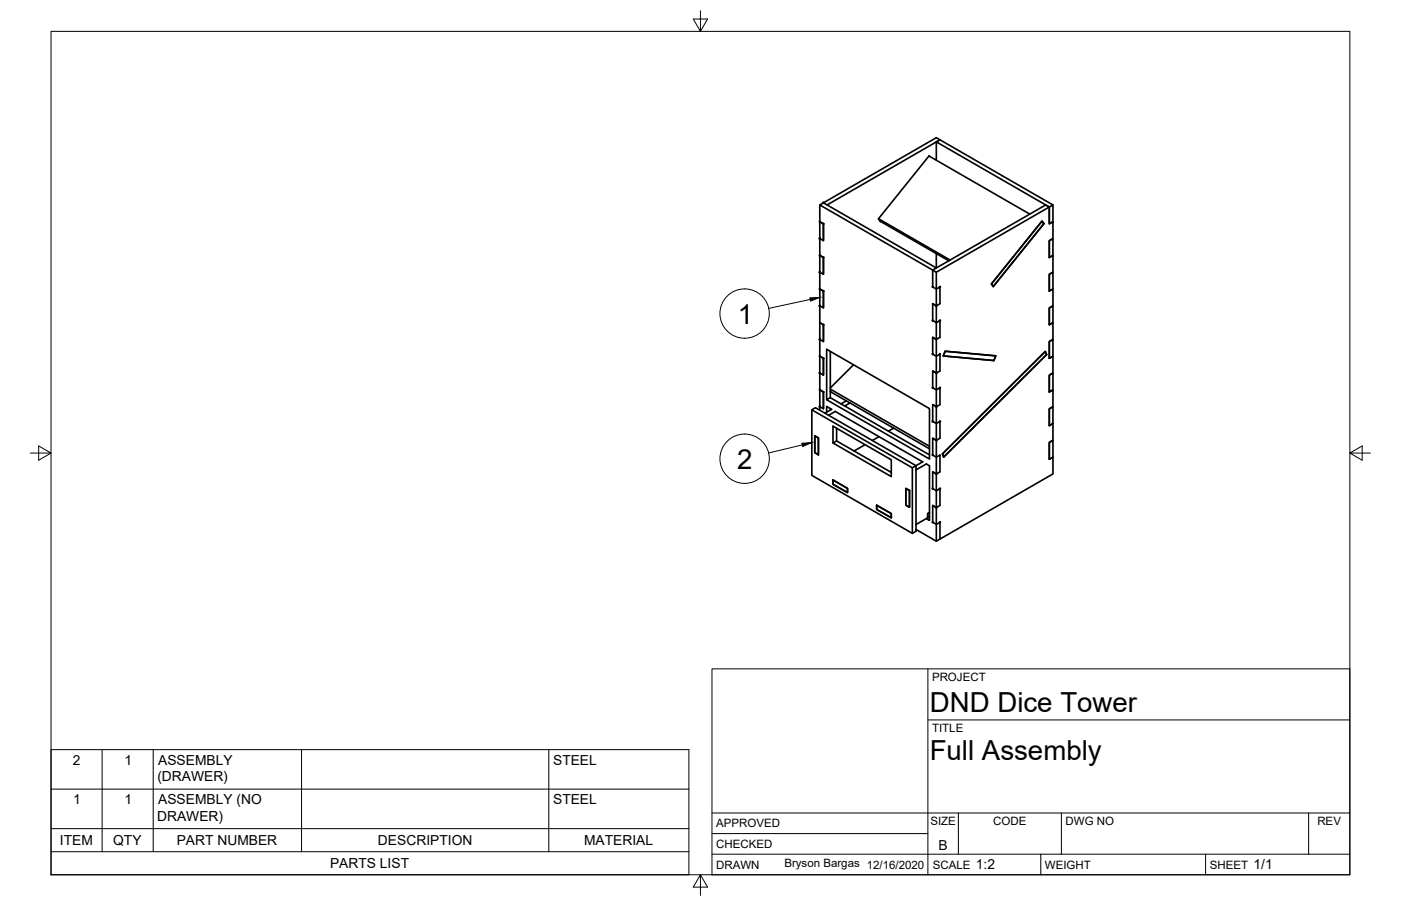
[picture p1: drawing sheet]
<svg xmlns="http://www.w3.org/2000/svg" width="432mm" height="279mm" viewBox="0 0 432 279" stroke-linecap="round" stroke-linejoin="round" font-family="sans-serif">
<!-- layer: Visible -->
<g fill="none" stroke="#000" stroke-width=".51">
<path d="M286.3 48.1l31.1 17.9M286.4 48.2l-15.7 19.3 .6 .8M288.6 43.8l34.8 20 1.1-.6v5.2l-1.1 .6v-5.2v5.2l1.1-.6v5.2l-1.1 .6v5.2l1.1-.6v5.1l-1.1 .7v5.2l1.1-.7v5.2l-1.1 .7v5.1l1.1-.6v5.2l-1.1 .6v5.2l1.1-.6v5.1l-1.1 .7v5.2l1.1-.7v5.2l-1.1 .7v5.2l1.1-.7v5.2l-1.1 .6v5.2l1.1-.6v5.2l-34.8 20M288.6 49.4v-5.6l1.1-.7 34.8 20.1M252.7 73.6v-5.2l1.1 .6v5.2M252.7 63.2l1.1-.7 34.8 20.1-1.1 .7zM252.7 63.2v5.2l1.1 .6v5.2l-1.1-.6M252.7 73.6v5.2l1.1 .6v5.2l-1.1-.7M253.8 62.5l34.8-20 1.1 .6-34.8 20.1M270.8 67.5l22 12.7M271.2 68.2l21.2 12.2M271.3 68.3h.1"/>
<path d="M288.6 78.2v4.5M321.1 68.2l.6 .8-15.6 19.3-.5-.8zM321.6 68.9l-.4-.7-15.7 19.4 .6 .8 15.7-19.4M323.4 74.2l1.1-.6v5.2l-1.1 .6zM252.7 94.3v-5.2l1.1 .7v5.2M252.7 83.9v-5.1l1.1 .6v5.2M252.7 83.9v5.2l1.1 .7v5.2l-1.1-.7M252.7 94.3v5.2l1.1 .6v5.2l-1.1-.6v5.2l1.1 .6v5.2l-1.1-.7M287.5 93.7l1.1 .6v10.4M288.6 94.3v-10.4l-1.1-.6v5.2l1.1 .6 1.1-.6v5.2l-1.1 .6-1.1-.6v5.1l1.1 .7 1.1-.7v5.2l-1.1 .7-1.1-.7v5.2l1.1 .7 1.1-.7v5.2l-1.1 .6-1.1-.6v5.2l1.1 .6 1.1-.6v5.2l-1.1 .6-1.1-.6v5.2l1.1 .6 1.1-.6v5.1l-1.1 .7-1.1-.7v5.2l1.1 .7 1.1-.7v5.2l-1.1 .7-1.1-.7v5.2l1.1 .6 1.1-.6v5.2l-1.1 .6-1.1-.6v5.2l1.1 .6 1.1-.6v5.1M288.6 82.6l33.7-19.4 1.1 .6-34.8 20.1M306 88.3h.1"/>
<path d="M323.4 84.6l1.1-.7v5.2l-1.1 .7zM323.4 95l1.1-.7v5.2l-1.1 .6zM252.7 115v-5.1l1.1 .6v5.2M252.7 104.7v-5.2l1.1 .6v5.2M252.7 115v5.2l1.1 .7v5.2l-1.1-.7M255.9 120l30.6 17.6M255.9 108.4v14.2M263.1 112.5l-7.2 7.1M287.5 114.4l1.1 .6v10.4M287.5 104l1.1 .7v10.3M290.7 109.7l.6-1.4 15.6 1.4M291.3 108.3l15.6 1.4-.6 1.5-15.6-1.4z"/>
<path d="M291.3 108.3h.1M306.9 109.7l-.6 1.5-15.5-1.4M322.5 109.3l-.3-.9-31.8 31.6 .4 1 31.8-31.7M323.4 105.3l1.1-.6v5.2l-1.1 .6zM323.4 115.7l1.1-.7v5.2l-1.1 .7zM250.2 126.4l31 17.9 1.1-.7v20.2l-1.1 .7-31-17.9v-20.2l1.1-.7 31 17.9 2.1-1.2-26.9-15.5-2.1 1.2M251.1 134.4l1.1 .7v5.2l-1.1-.7zM253.8 126.1v-5.2l-1.1-.7v6.3M254.8 123.3l31.7 18.3v-15.6l-31.7-18.3v15.6l1.1-.7 30.6 17.7M255.9 120.6l.1 .3M255.9 126v.4M256 120.8l30.5 17.6"/>
<path d="M256.1 120.9h-.1M256.3 126.2l-1.5-.9v1.8M256.3 126.2l-2 1.2M256.7 136.6v-5.2l18 10.4v5.2l-18-10.4 1.2-.6 16.8 9.7M257.9 132.1v3.9M260.8 123.6l-1.6 .9M262 124.3l-1.7 .9M266.6 137.1l-3.4 2M270.9 134.7l-2 1.1M275.4 132l-1.6 1M287.5 135.1l1.1 .7v10.4M287.5 124.8l1.1 .6v10.4"/>
<path d="M290.5 140l31.7-31.6 .3 1-31.6 31.5zM323.4 126.1l1.1-.7v5.2l-1.1 .7zM323.4 136.4l1.1-.6v5.2l-1.1 .6zM256.7 148l4.5 2.6v1.3l-4.5-2.6zM270.2 155.8l4.5 2.6v1.3l-4.5-2.6zM279.2 150.6l1.1 .7v5.1l-1.1-.6zM281.2 144.3v20.2M282.3 144.9l3.2-1.8 1 .5v16.9l-1-.6M286.5 159.4l-.6 .3v-1.3l.6-.3-.6 .3v1.3l-3.6 2.1M287.5 155.9l1.1 .6v10.4M287.5 145.5l1.1 .7v10.3M289.7 140.3h.1"/>
<path d="M290.8 140.9h.1M282.3 163.3l6.3 3.6 1.1-.7"/>
</g>
<g fill="#000" stroke="#000" stroke-width=".31">
<circle cx="252.7" cy="68.4" r=".24"/>
<circle cx="252.7" cy="73.6" r=".24"/>
<circle cx="252.7" cy="78.8" r=".24"/>
<circle cx="253.8" cy="69" r=".24"/>
<circle cx="253.8" cy="79.4" r=".24"/>
<circle cx="253.8" cy="62.5" r=".24"/>
<circle cx="252.7" cy="94.3" r=".24"/>
<circle cx="252.7" cy="89.1" r=".24"/>
<circle cx="252.7" cy="83.9" r=".24"/>
<circle cx="253.8" cy="89.8" r=".24"/>
<circle cx="287.5" cy="98.8" r=".24"/>
<circle cx="287.5" cy="88.5" r=".24"/>
<circle cx="288.6" cy="94.3" r=".24"/>
<circle cx="289.7" cy="88.5" r=".24"/>
<circle cx="289.7" cy="98.8" r=".24"/>
<circle cx="252.7" cy="109.9" r=".24"/>
<circle cx="252.7" cy="104.7" r=".24"/>
<circle cx="252.7" cy="115" r=".24"/>
<circle cx="253.8" cy="110.5" r=".24"/>
<circle cx="253.8" cy="100.1" r=".24"/>
<circle cx="287.5" cy="119.6" r=".24"/>
<circle cx="287.5" cy="109.2" r=".24"/>
<circle cx="288.6" cy="115" r=".24"/>
<circle cx="289.7" cy="109.2" r=".24"/>
<circle cx="289.7" cy="119.6" r=".24"/>
<circle cx="252.7" cy="125.4" r=".24"/>
<circle cx="252.7" cy="120.2" r=".24"/>
<circle cx="253.8" cy="120.9" r=".24"/>
<circle cx="287.5" cy="130" r=".24"/>
<circle cx="288.6" cy="125.4" r=".24"/>
<circle cx="288.6" cy="135.8" r=".24"/>
<circle cx="289.7" cy="130" r=".24"/>
<circle cx="287.5" cy="140.3" r=".24"/>
<circle cx="287.5" cy="150.7" r=".24"/>
<circle cx="288.6" cy="146.2" r=".24"/>
<circle cx="288.6" cy="156.5" r=".24"/>
<circle cx="289.7" cy="150.7" r=".24"/>
<circle cx="287.5" cy="161.1" r=".24"/>
<circle cx="289.7" cy="161.1" r=".24"/>
</g>
<!-- layer: Border -->
<path d="M15.7 9.7h400.3v260.1h-400.3zM215.9 3.3v6.4l-2.2-3.8h4.4l-2.2 3.8M9.4 139.7h6.3l-3.8-2.2v4.4l3.8-2.2M416 139.7l3.8 2.2v-4.4l-3.8 2.2h6.4M215.9 269.8l2.2 3.8h-4.4l2.2-3.8v6.3" fill="none" stroke="#000" stroke-width=".31"/>
<!-- layer: Titleblock -->
<path d="M219.4 206.3h196.6v63.5h-196.6zM286 206.3v63.5M286 222h130M219.4 257.1h66.6M219.4 250.7h196.6M295.4 250.7v12.7M327.1 250.7v12.7M403.3 250.7v12.7M219.4 263.4h196.6M320.8 263.4v6.4M371.6 263.4v6.4" fill="none" stroke="#000" stroke-width=".31"/>
<!-- layer: BOM -->
<g fill="none" stroke="#000" stroke-width=".31">
<path d="M249.7 92.4l-12.8 2.7M247.3 137.2l-10.4 2.5M15.7 231.2h196.6v38.6h-196.6zM31.5 231.2v31.5M47.2 231.2v31.5M92.9 231.2v31.5M169.1 231.2v31.5M15.7 255.5h196.6M15.7 243.4h196.6M15.7 262.7h196.6"/>
<circle cx="229.5" cy="96.7" r="7.6"/>
<circle cx="229.5" cy="141.5" r="7.6"/>
</g>
<path d="M249.6 91.9l3.1-.2-2.9 1.2zM247.1 136.7l3.1-.2-2.8 1.2z" fill="#000" stroke="#000" stroke-width=".31"/>
<g font-size="8.5">
<text x="227.4" y="99.8">1</text>
<text x="227.2" y="144.5">2</text>
<text x="286.6" y="219.5">DND Dice Tower</text>
<text x="286.6" y="234.5">Full Assembly</text>
</g>
<g font-size="4.3">
<text x="22.5" y="235.8">2</text>
<text x="38.3" y="235.8">1</text>
<text x="48.7" y="235.8">ASSEMBLY</text>
<text x="170.5" y="235.8">STEEL</text>
<text x="48.5" y="240.9">(DRAWER)</text>
<text x="22.6" y="247.9">1</text>
<text x="38.3" y="247.9">1</text>
<text x="48.7" y="248">ASSEMBLY (NO</text>
<text x="170.5" y="248">STEEL</text>
<text x="48.4" y="253.1">DRAWER)</text>
<text x="18.5" y="260.6">ITEM</text>
<text x="34.9" y="260.5">QTY</text>
<text x="54.5" y="260.6">PART NUMBER</text>
<text x="116.5" y="260.6">DESCRIPTION</text>
<text x="180" y="260.6">MATERIAL</text>
<text x="289.2" y="262.1">B</text>
<text x="101.7" y="267.7">PARTS LIST</text>
<text x="300.8" y="268.1">1:2</text>
<text x="386.4" y="268.1">1/1</text>
</g>
<g font-size="3.5">
<text x="287.3" y="210.1">PROJECT</text>
<text x="287.3" y="225.8">TITLE</text>
<text x="220.7" y="255.2">APPROVED</text>
<text x="286.7" y="254.5">SIZE</text>
<text x="306.1" y="254.5">CODE</text>
<text x="328.4" y="254.5">DWG NO</text>
<text x="406" y="254.5">REV</text>
<text x="220.7" y="261.5">CHECKED</text>
<text x="220.7" y="267.9">DRAWN</text>
<text x="241.7" y="267.5">Bryson Bargas 12/16/2020</text>
<text x="287.5" y="267.9">SCALE</text>
<text x="322.1" y="267.9">WEIGHT</text>
<text x="372.9" y="267.9">SHEET</text>
</g>
</svg>
